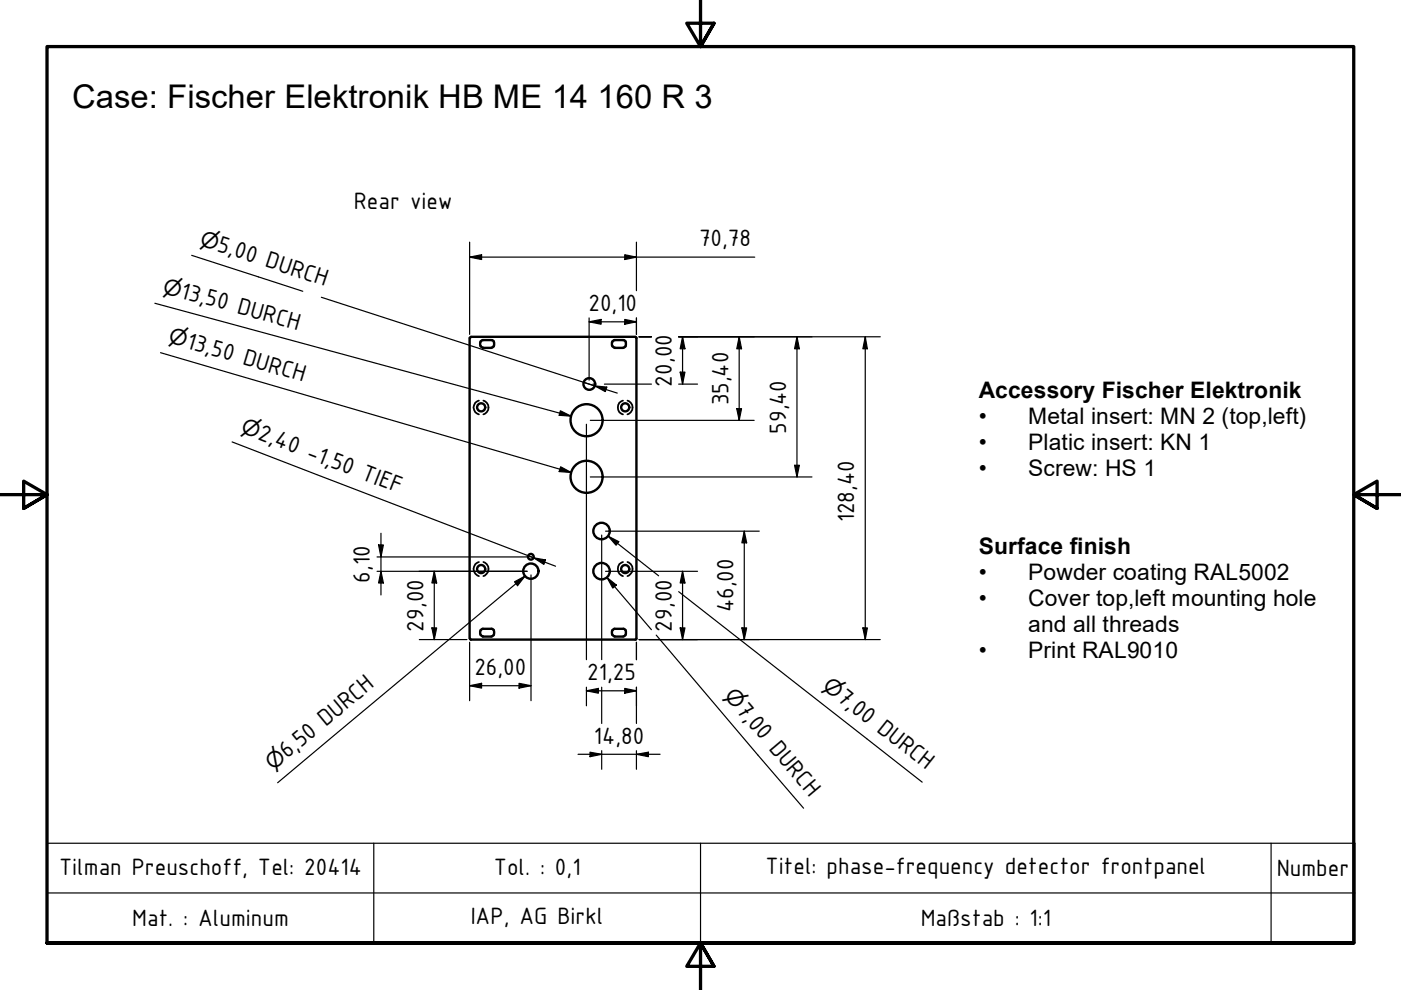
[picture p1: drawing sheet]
<svg xmlns="http://www.w3.org/2000/svg" width="297mm" height="210mm" viewBox="0 0 297 210" stroke-linecap="round" stroke-linejoin="round" font-family="sans-serif">
<!-- layer: Verdeckt (ISO) -->
<path d="M101.5 84.9a1.5 1.5 0 0 0-1.1 1.5 1.5 1.5 0 0 0 1.1 1.5M102.5 84.9a1.53 1.53 0 0 1 1.1 1.5 1.53 1.53 0 0 1-1.1 1.5M132.1 84.9a1.53 1.53 0 0 0-1.1 1.5 1.53 1.53 0 0 0 1.1 1.5M133 84.9a1.53 1.53 0 0 1 1.1 1.5 1.53 1.53 0 0 1-1.1 1.5M101.5 119.2a1.55 1.55 0 0 0-1.1 1.5 1.55 1.55 0 0 0 1.1 1.4M102.5 119.2a1.57 1.57 0 0 1 1.1 1.5 1.57 1.57 0 0 1-1.1 1.4M132.1 119.2a1.57 1.57 0 0 0-1.1 1.5 1.57 1.57 0 0 0 1.1 1.4M133 119.2a1.57 1.57 0 0 1 1.1 1.5 1.57 1.57 0 0 1-1.1 1.4" fill="none" stroke="#000" stroke-width=".38"/>
<!-- layer: Sichtbar (ISO) -->
<g fill="none" stroke="#000" stroke-width=".51">
<path d="M99.6 71.7v63.7M99.8 71.4h34.9M99.9 71.5l-.3 .2M101.9 72.4v1M101.9 73.4l.5 .3M102.4 73.8h1.8M102.4 72.1h1.8M102.4 72.1l-.5 .3M104.2 72.1l.5 .3v1M104.7 73.4l-.5 .3M129.8 72.4v1M129.9 73.4l.4 .3"/>
<path d="M130.3 73.8h1.8M130.3 72.1h1.8M130.3 72.1l-.4 .3M132.2 72.1l.4 .3v1M132.6 73.4l-.4 .3M134.7 71.5l.2 .2M134.9 71.7v63.8l-35.1 .1M99.6 135.4l.3 .2M101.9 133.6v1M101.9 134.6l.5 .3M102.4 135h1.8M102.4 133.3h1.8"/>
<path d="M102.4 133.3l-.5 .3M104.2 133.3l.5 .3v1M104.7 134.6l-.5 .3M129.8 133.6v1M129.9 134.6l.4 .3M130.3 135h1.8M130.3 133.3h1.8M130.3 133.3l-.4 .3M132.2 133.3l.4 .3v1M132.6 134.6l-.4 .3"/>
<circle cx="102" cy="86.4" r=".86"/>
<circle cx="124.4" cy="89.1" r="3.4"/>
<circle cx="124.9" cy="81.4" r="1.24"/>
<circle cx="132.6" cy="86.4" r=".86"/>
<circle cx="112.6" cy="118.1" r=".6"/>
<circle cx="124.4" cy="101.1" r="3.4"/>
<circle cx="127.5" cy="112.6" r="1.75"/>
<circle cx="102" cy="120.7" r=".86"/>
<circle cx="112.6" cy="121.1" r="1.62"/>
<circle cx="127.5" cy="121.1" r="1.75"/>
<circle cx="132.6" cy="120.7" r=".86"/>
</g>
<!-- layer: Rahmen (ISO) -->
<path d="M148.5 -.1v10l-2.9-5h5.8l-2.9 5 2.9-5M0 104.9h10l-5-2.9v5.8l5-2.9-5 2.9M297 104.9h-10l5-2.9v5.8l-5-2.9 5 2.9M10 199.9v-190h277v190h-277h277M151.4 204.9l-2.9-5 2.9 5h-5.8l2.9-5v10" fill="none" stroke="#000" stroke-width=".7"/>
<g fill="none" stroke="#000" stroke-width=".25">
<path d="M99.6 54.5l2.5-.5v1zM99.6 54.5h60.4M99.6 51.3v19.6M132.5 54l2.4 .5-2.4 .5zM134.9 51.3v10.3M124.9 68.2l2.5-.5v1zM124.9 68.2h10M124.9 67.4v13.2M132.5 67.7l2.4 .5-2.4 .5zM134.9 67.4v3.5M135.5 71.4h2.6M143.9 71.4h42.7"/>
<path d="M144.2 78.9h1l-.5 2.5zM144.7 71.4l.5 2.5h-1zM144.7 71.4v10M156.7 71.4l.5 2.5h-1zM156.7 71.4v17.7M169 71.4l.5 2.5h-1zM169 71.4v29.7M183.5 71.4l.4 2.5h-1zM183.5 71.4v64.2M124.3 90v49.9M125.2 89.1h34.7M125.7 81.4h.7"/>
<path d="M128.1 81.4h10M143.9 81.4h4M156.2 86.6h1l-.5 2.5zM168.5 98.7h1l-.5 2.4zM79.9 118.1h31.9M80.3 115.5h1l-.5 2.6zM80.8 113.1v13M125.2 101.1h46.9M127.6 113.4v26.5M128.4 112.6h32.6M157.8 112.6l.5 2.5h-1zM157.8 112.6v23"/>
<path d="M79.9 121.1h31.9M80.8 121.1l.5 2.5h-1zM88.9 135.6h10.1M91.6 133.1h1l-.5 2.5zM92.1 121.1l.5 2.5h-1zM92.1 121.1v14.5M99.6 136.2v12.4M112.6 121.9v26.7M128.4 121.1h19.5M134.9 136.2v3.7M135.5 135.6h51.1M144.2 133.1h1l-.5 2.5z"/>
<path d="M144.7 121.1l.5 2.5h-1zM144.7 121.1v14.5M157.3 133.1h1l-.5 2.5zM182.9 133.1h1l-.4 2.5zM99.6 145.4l2.5-.5v1zM99.6 145.4h13M110 144.9l2.6 .5-2.6 .5zM122.6 159.9h17.4M124.3 146.5l2.6-.5v1zM124.3 146.5h10.6M124.3 145.7v3.9M125.1 159.5l2.5 .4-2.5 .5z"/>
<path d="M127.6 145.7v7.7M127.6 159.2v3.9M132.5 146l2.4 .5-2.4 .5zM134.9 159.9l2.6-.4v.9zM134.9 145.7v7.7M134.9 159.2v3.9"/>
</g>
<g fill="#000">
<path d="M99.6 54.5l2.5-.5v1z" fill-rule="evenodd"/>
<path d="M132.5 54l2.4 .5-2.4 .5z" fill-rule="evenodd"/>
<path d="M124.9 68.2l2.5-.5v1z" fill-rule="evenodd"/>
<path d="M132.5 67.7l2.4 .5-2.4 .5z" fill-rule="evenodd"/>
<path d="M144.2 78.9h1l-.5 2.5z" fill-rule="evenodd"/>
<path d="M144.7 71.4l.5 2.5h-1z" fill-rule="evenodd"/>
<path d="M156.7 71.4l.5 2.5h-1z" fill-rule="evenodd"/>
<path d="M169 71.4l.5 2.5h-1z" fill-rule="evenodd"/>
<path d="M183.5 71.4l.4 2.5h-1z" fill-rule="evenodd"/>
<path d="M156.2 86.6h1l-.5 2.5z" fill-rule="evenodd"/>
<path d="M168.5 98.7h1l-.5 2.4z" fill-rule="evenodd"/>
<path d="M80.3 115.5h1l-.5 2.6z" fill-rule="evenodd"/>
<path d="M157.8 112.6l.5 2.5h-1z" fill-rule="evenodd"/>
<path d="M80.8 121.1l.5 2.5h-1z" fill-rule="evenodd"/>
<path d="M91.6 133.1h1l-.5 2.5z" fill-rule="evenodd"/>
<path d="M92.1 121.1l.5 2.5h-1z" fill-rule="evenodd"/>
<path d="M144.2 133.1h1l-.5 2.5z" fill-rule="evenodd"/>
<path d="M144.7 121.1l.5 2.5h-1z" fill-rule="evenodd"/>
<path d="M157.3 133.1h1l-.5 2.5z" fill-rule="evenodd"/>
<path d="M182.9 133.1h1l-.4 2.5z" fill-rule="evenodd"/>
<path d="M99.6 145.4l2.5-.5v1z" fill-rule="evenodd"/>
<path d="M110 144.9l2.6 .5-2.6 .5z" fill-rule="evenodd"/>
<path d="M124.3 146.5l2.6-.5v1z" fill-rule="evenodd"/>
<path d="M132.5 146l2.4 .5-2.4 .5z" fill-rule="evenodd"/>
<path d="M134.9 159.9l2.6-.4v.9z" fill-rule="evenodd"/>
<path d="M125.1 159.5l2.5 .4-2.5 .5z" fill-rule="evenodd"/>
</g>
<!-- layer: Symbol (ISO) -->
<g fill="none" stroke="#000" stroke-width=".25">
<path d="M40.6 54.1l23.6 7.7M32.8 64.3l88.3 23.9M34 74.8l87.1 25.4M68.1 63l58 18.8M49.2 93.7l64 24.6M118.8 87.1l2.3 1.1-2.5-.2zM118.9 99l2.2 1.2-2.5-.2zM123.7 81.1l2.4 .7M126.1 81.8l2.6 .3-.4 .9zM126.1 81.8l4.8 1.5M112 117.8l5.8 2.3M113.2 118.3l2.4 .4-.3 1z"/>
<path d="M129 113.7l2.2 1.1-.6 .8zM129 113.7l10.6 8.4M109.1 123.4l2.2-1.3-1.6 2.1zM111.3 122.1l-52.4 43.9M128.7 122.5l2 1.6-.8 .6zM128.7 122.5l9.4 11M139.1 134.7l31.3 36.7M143.9 125.4l51.6 40.4M10 178.8h277.3v21.1h-277.3zM79.2 178.8v21.1M148.5 178.8v21.1M269.5 178.8v21.1"/>
<path d="M10 189.3h277.3"/>
</g>
<g fill="#000">
<path d="M118.9 99l2.2 1.2-2.5-.2z" fill-rule="evenodd"/>
<path d="M118.8 87.1l2.3 1.1-2.5-.2z" fill-rule="evenodd"/>
<path d="M126.1 81.8l2.6 .3-.4 .9z" fill-rule="evenodd"/>
<path d="M113.2 118.3l2.4 .4-.3 1z" fill-rule="evenodd"/>
<path d="M129 113.7l2.2 1.1-.6 .8z" fill-rule="evenodd"/>
<path d="M109.1 123.4l2.2-1.3-1.6 2.1z" fill-rule="evenodd"/>
<path d="M128.7 122.5l2 1.6-.8 .6z" fill-rule="evenodd"/>
</g>
<g font-size="6.9">
<text x="15.3" y="22.8">Case: Fischer Elektronik HB ME 14</text>
<text x="126.7" y="22.8">160 R 3</text>
</g>
<g font-size="5.4">
<text x="75" y="44.2">Rear view</text>
<text x="45.8" y="53.2" transform="rotate(18 45.8 53.2)">5,00 DURCH</text>
<text x="148.2" y="52.2">70,78</text>
<text x="38" y="63.2" transform="rotate(15 38 63.2)">13,50 DURCH</text>
<text x="124.8" y="65.9">20,10</text>
<text x="39.3" y="73.8" transform="rotate(16 39.3 73.8)">13,50 DURCH</text>
<text x="142.4" y="82" transform="rotate(-90 142.4 82)">20,00</text>
<text x="154.4" y="86" transform="rotate(-90 154.4 86)">35,40</text>
<text x="54.5" y="93.1" transform="rotate(21 54.5 93.1)">2,40 -1,50 TIEF</text>
<text x="166.7" y="92" transform="rotate(-90 166.7 92)">59,40</text>
<text x="181.1" y="110.8" transform="rotate(-90 181.1 110.8)">128,40</text>
<text x="78.4" y="123.5" transform="rotate(-90 78.4 123.5)">6,10</text>
<text x="155.5" y="129.8" transform="rotate(-90 155.5 129.8)">46,00</text>
<text x="89.8" y="133.9" transform="rotate(-90 89.8 133.9)">29,00</text>
<text x="142.4" y="133.9" transform="rotate(-90 142.4 133.9)">29,00</text>
<text x="100.6" y="143">26,00</text>
<text x="124.5" y="144.2">21,25</text>
<text x="177.3" y="148.4" transform="rotate(38 177.3 148.4)">7,00 DURCH</text>
<text x="156" y="150.7" transform="rotate(50 156 150.7)">7,00 DURCH</text>
<text x="60.9" y="161" transform="rotate(-40 60.9 161)">6,50 DURCH</text>
<text x="125.9" y="157.6">14,80</text>
<text x="12.5" y="185.5">Tilman Preuschoff, Tel: 20414</text>
<text x="104.7" y="185.5">Tol. : 0,1</text>
<text x="162.3" y="185.3">Titel: phase-frequency detector frontpanel</text>
<text x="270.7" y="185.8">Number</text>
<text x="28" y="196.4">Mat. : Aluminum</text>
<text x="99.8" y="196">IAP, AG Birkl</text>
<text x="195.2" y="196.4">Maßstab : 1:1</text>
</g>
<g font-size="4.8">
<text x="207.5" y="84.4">Accessory Fischer Elektronik</text>
<text x="207.5" y="89.9">•</text>
<text x="218" y="89.9">Metal insert: MN 2 (top,left)</text>
<text x="207.5" y="95.4">•</text>
<text x="218" y="95.4">Platic insert: KN 1</text>
<text x="207.5" y="100.9">•</text>
<text x="218" y="100.9">Screw: HS 1</text>
<text x="207.5" y="117.4">Surface finish</text>
<text x="207.5" y="123">•</text>
<text x="218" y="123">Powder coating RAL5002</text>
<text x="207.5" y="128.5">•</text>
<text x="218" y="128.5">Cover top,left mounting hole</text>
<text x="218" y="134">and all threads</text>
<text x="207.5" y="139.5">•</text>
<text x="218" y="139.5">Print RAL9010</text>
</g>
<g font-size="4.6">
<text x="42.2" y="52" transform="rotate(18 42.2 52)">⌀</text>
<text x="34.3" y="62.1" transform="rotate(15 34.3 62.1)">⌀</text>
<text x="35.5" y="72.6" transform="rotate(16 35.5 72.6)">⌀</text>
<text x="50.9" y="91.7" transform="rotate(21 50.9 91.7)">⌀</text>
<text x="153.4" y="147.7" transform="rotate(50 153.4 147.7)">⌀</text>
<text x="174.2" y="146" transform="rotate(38 174.2 146)">⌀</text>
<text x="57.9" y="163.5" transform="rotate(-40 57.9 163.5)">⌀</text>
</g>
</svg>
